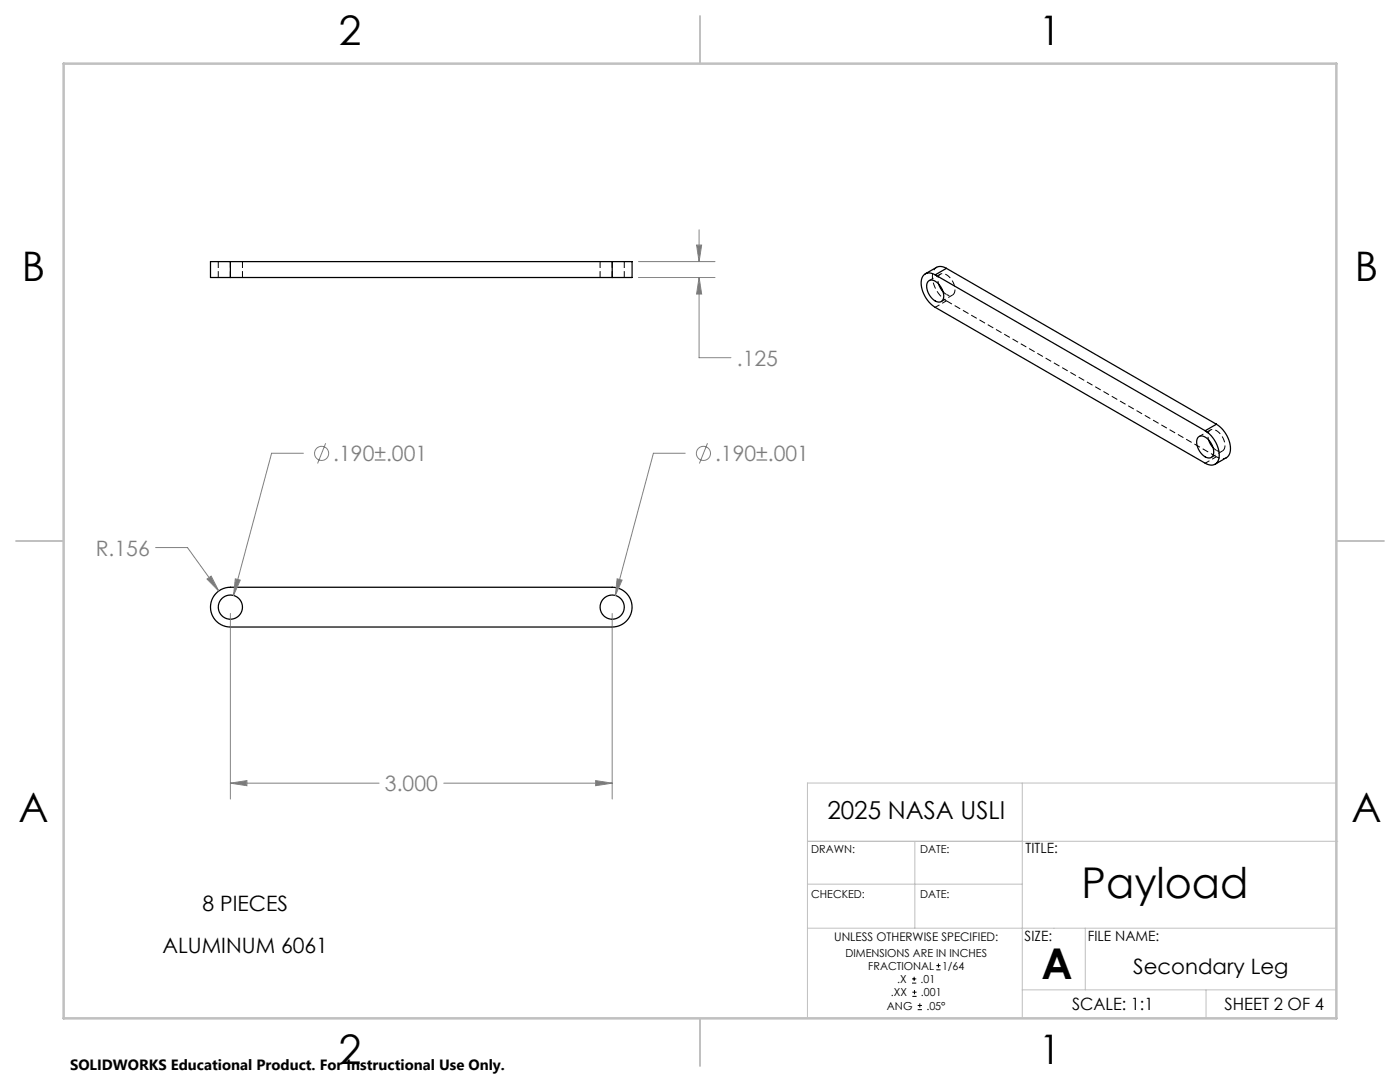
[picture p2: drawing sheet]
<svg xmlns="http://www.w3.org/2000/svg" width="279mm" height="216mm" viewBox="0 0 279 216" stroke-linecap="round" stroke-linejoin="round" font-family="sans-serif">
<g fill="none" stroke="#000" stroke-width=".25">
<path d="M46 52.2h-4v3.2h4M46 55.4h76.2M46 52.2v3.2M46 52.2h76.2M122.2 52.2h3.9v3.2h-3.9M122.2 52.2v3.2M185.3 56.1a1.73 1.73 0 0 1 2.3 1 2.58 2.58 0 0 1 .4 2.9 1.73 1.73 0 0 1-2.4-.9 2.58 2.58 0 0 1-.3-3zM186.6 54.8a1.71 1.71 0 0 0-1.9-.2 1.71 1.71 0 0 0-.9 1.9 6.2 6.2 0 0 0 2.8 4.8l53.9 31.1a1.71 1.71 0 0 0 2 .2 1.71 1.71 0 0 0 .8-1.8 6.2 6.2 0 0 0-2.8-4.9M186.6 54.8l53.9 31.1M187.3 56.7l.9 1.5M188.9 53.5l-.7-.2-.9-.1-2.6 1.4M188.9 53.5l-2.3 1.3"/>
<path d="M188.9 53.5l53.9 31.2M239.1 87.2a1.73 1.73 0 0 1 2.4 1 2.58 2.58 0 0 1 .4 2.9 1.73 1.73 0 0 1-2.4-.9 2.58 2.58 0 0 1-.4-3zM241.2 87.8l.9 1.5M242.8 84.7a5.7 5.7 0 0 1 2.6 5.9l-.5 .7-2.4 1.3M242.8 84.7l-2.3 1.2M43 118.5l.7-.6 .9-.5 1.4-.2h76.2a4 4 0 0 1 3.9 3.9 4 4 0 0 1-3.9 4h-76.2a4 4 0 0 1-3.6-2.3 4 4 0 0 1 .6-4.3z"/>
<circle cx="46" cy="121.1" r="2.41"/>
<circle cx="122.2" cy="121.1" r="2.41"/>
</g>
<path d="M43.6 52.2v3.2M46 55.4v-3.2M48.4 55.4v-3.2M119.8 52.2v3.2M122.2 55.4v-3.2M124.6 55.4v-3.2M188.9 60l53.9 31.1" fill="none" stroke="#000" stroke-width=".2" stroke-dasharray="1.3 .6" stroke-linecap="butt"/>
<path d="M187.7 54.7l-2.3 1.3M186.6 61.3l2.3-1.3M187.8 60.2l2.3-1.3M240.5 92.4l2.3-1.3M241.6 85.8l-2.3 1.3M241.7 91.3l2.3-1.3" fill="none" stroke="#000" stroke-width=".2" stroke-dasharray="1.3 .6" stroke-dashoffset=".3" stroke-linecap="butt"/>
<path d="M186.9 53.4a2.6 2.6 0 0 0-.6 3 6.3 6.3 0 0 0 2.6 3.6M242.8 91.1l1 .4 .9-.2" fill="none" stroke="#000" stroke-width=".2" stroke-dasharray="1.3 .6" stroke-dashoffset=".5" stroke-linecap="butt"/>
<path d="M188.9 58.8a1.09 1.09 0 0 0 1.3 0 1.09 1.09 0 0 0 .4-1.3 3.3 3.3 0 0 0-2.5-2.9 1.37 1.37 0 0 0-.8 2.1M242.8 89.9a1.09 1.09 0 0 0 1.3 0 1.09 1.09 0 0 0 .4-1.3 3.3 3.3 0 0 0-2.5-2.9 1.37 1.37 0 0 0-.8 2.1" fill="none" stroke="#000" stroke-width=".2" stroke-dasharray="1.3 .6" stroke-dashoffset=".6" stroke-linecap="butt"/>
<path d="M188.2 58.2l.7 .6M242.1 89.3l.7 .6" fill="none" stroke="#000" stroke-width=".2" stroke-dasharray="1.3 .6" stroke-dashoffset=".4" stroke-linecap="butt"/>
<g fill="none" stroke="#808080" stroke-width=".2">
<path d="M127.4 52.2h15.3M127.4 55.4h15.3M139 48.9h1l-.5 3.3zM139.5 55.4l.5 3.3h-1zM139.5 55.4v16h6.4M139.5 45.9v6.3M60.6 90.4h-6.4l-7.6 28.4M65 88.5l-1.6 4M136.8 90.4h-6.4l-7.6 28.4M141.2 88.5l-1.6 4M31.1 109.3h6.3l6.3 8.6M41.3 115.5l.8-.5 1.6 2.9z"/>
<path d="M47 115.5l.9 .3-1.3 3zM123.2 115.5l.9 .3-1.3 3zM46 122.4v37M122.2 122.4v37M46 156.3l3.3-.5v1zM46 156.3h29.7M88.6 156.3h33.6M118.9 155.8l3.3 .5-3.3 .5z"/>
<circle cx="64.2" cy="90.5" r="1.41"/>
<circle cx="140.4" cy="90.5" r="1.41"/>
</g>
<path d="M182 196.2h.9M182 195.3h.9M182.1 198.8h.8M182.1 198h.8M182.4 194.9v.8M182.5 197.6v.8M186.9 193.5h.8M186.9 192.7h.8M187.3 192.3v.8M183.1 201.5h.9M183.1 200.6h.9M183.6 200.2v.8" fill="none" stroke="#000" stroke-width=".2"/>
<path d="M204 156.2v46.8M266.5 156.2h-105.4v46.8M161.1 176.4h42.9M182.6 167.9v17.3M267 167.9h-105.9M161.1 185.2h105.4M204 197.5h62.5M216.6 185.2v12.3M240.7 197.5v5.5" fill="none" stroke="#c0c0c0" stroke-width=".2"/>
<path d="M139.7 3.2v9.5M3.2 107.9h9.5M266.7 107.9h9.5M139.7 203.2v9.5" fill="none" stroke="#c0c0c0" stroke-width=".25"/>
<path d="M12.7 12.7h254v190.5h-254z" fill="none" stroke="#c0c0c0" stroke-width=".5"/>
<path d="M46 156.3l3.3-.5v1zM118.9 155.8l3.3 .5-3.3 .5zM41.3 115.5l2.4 2.4-1.6-2.9zM47 115.5l-.4 3.3 1.3-3zM123.2 115.5l-.4 3.3 1.3-3zM139 48.9h1l-.5 3.3zM139.5 55.4l.5 3.3h-1z" fill="#808080"/>
<g font-size="8.5">
<text x="215.9" y="179.2">Payload</text>
<text x="207.8" y="195.3">A</text>
</g>
<g font-size="8.1">
<text x="67.6" y="8.9">2</text>
<text x="207.3" y="8.9">1</text>
<text x="4.4" y="56.2">B</text>
<text x="270.4" y="56.2">B</text>
<text x="3.7" y="164.1">A</text>
<text x="269.7" y="164.1">A</text>
<text x="67.6" y="212.4">2</text>
<text x="207.3" y="212.4">1</text>
</g>
<text font-size="4.9" x="165.1" y="163.5">2025 NASA USLI</text>
<g font-size="4.2" fill="#808080">
<text x="147" y="73">.125</text>
<text x="66.5" y="92">.190±.001</text>
<text x="142.7" y="92">.190±.001</text>
<text x="19.1" y="110.9">R.156</text>
<text x="76.8" y="157.9">3.000</text>
</g>
<g font-size="4.2">
<text x="40.4" y="181.8">8 PIECES</text>
<text x="32.4" y="190.1">ALUMINUM 6061</text>
<text x="226.1" y="194.3">Secondary Leg</text>
</g>
<g font-size="3.4">
<text x="214" y="201.5">SCALE: 1:1</text>
<text x="244.4" y="201.5">SHEET 2 OF 4</text>
</g>
<text font-size="3" x="14" y="213.5">SOLIDWORKS Educational Product. For Instructional Use Only.</text>
<g font-size="2.8">
<text x="204.7" y="170.3">TITLE:</text>
<text x="204.5" y="187.8">SIZE:</text>
<text x="217.1" y="187.9">FILE NAME:</text>
</g>
<text font-size="2.4" x="166.5" y="187.8">UNLESS OTHERWISE SPECIFIED:</text>
<g font-size="2.2">
<text x="161.9" y="170.3">DRAWN:</text>
<text x="183.6" y="170.3">DATE:</text>
<text x="161.9" y="179.2">CHECKED:</text>
<text x="183.6" y="179.2">DATE:</text>
<text x="168.7" y="190.9">DIMENSIONS ARE IN INCHES</text>
<text x="173.3" y="193.5">FRACTIONAL</text>
<text x="179.1" y="196.2">.X</text>
<text x="183.7" y="196.2">.01</text>
<text x="188" y="193.5">1/64</text>
<text x="177" y="201.5">ANG</text>
<text x="177.8" y="198.8">.XX</text>
<text x="183.8" y="198.8">.001</text>
<text x="184.9" y="201.5">.05°</text>
</g>
</svg>
